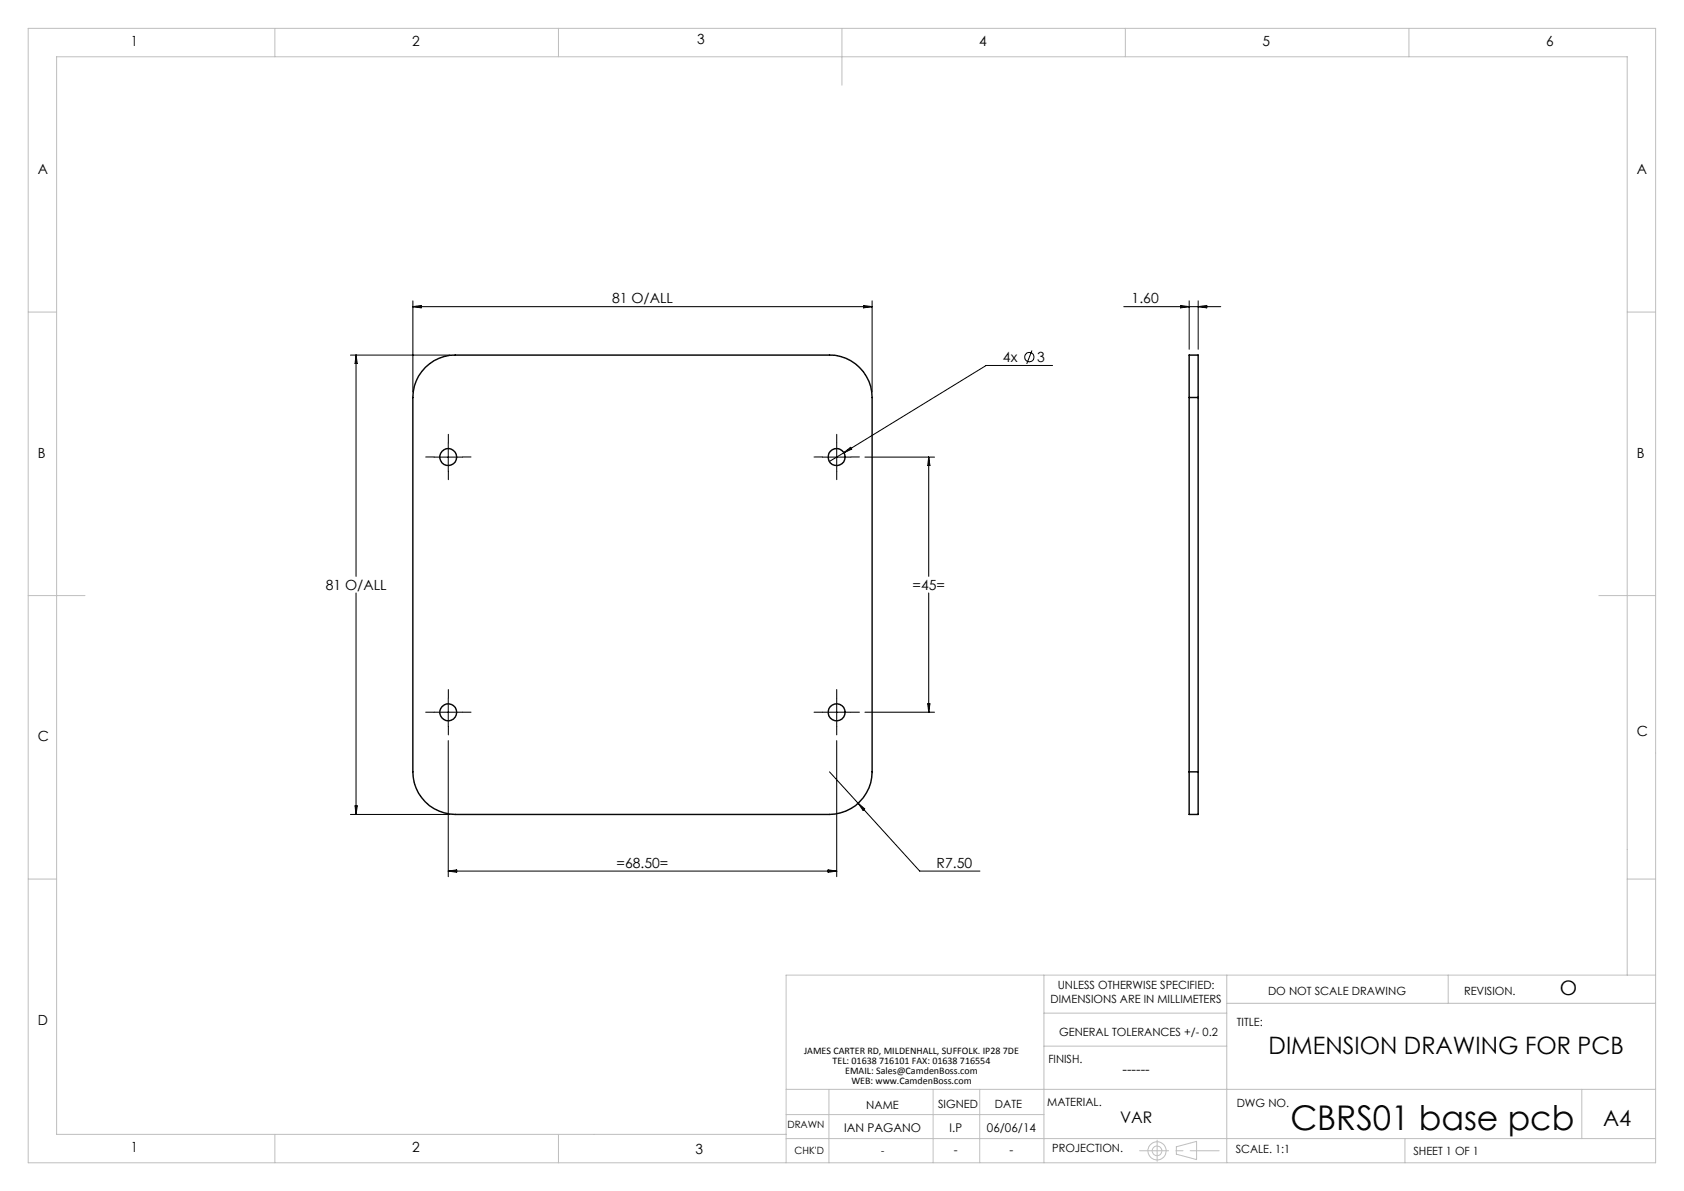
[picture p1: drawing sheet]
<svg xmlns="http://www.w3.org/2000/svg" width="297mm" height="210mm" viewBox="0 0 297 210" stroke-linecap="round" stroke-linejoin="round" font-family="sans-serif">
<g fill="none" stroke="#c0c0c0" stroke-width=".18">
<path d="M5 5h287v200h-287zM48.5 5v5M98.5 5v5M148.5 5v10M198.5 5v5M248.5 5v5M5 55h5M287 55h5M5 105h10M282 105h10M5 155h5M287 155h5"/>
<path d="M184.1 171.9v33.1M184.1 178.6h32.3M216.4 171.9v33.1M216.4 176.9h75.6M255.4 171.9v5M287 171.9v-161.9h-277v190h128.6M292 171.9h-153.4v33.1M138.6 196.5h45.5M138.6 192.1h153.4M146.2 192.1v12.9M164.6 192.1v12.9M172.8 192.1v12.9"/>
<path d="M184.1 184.5h32.3M279 192.1v8.7M48.5 200v5M98.5 200v5M138.6 200.8h153.4M207.5 202.2l3.5-.9v3.2l-3.5-1zM247.8 200.8v4.2"/>
<circle cx="204.1" cy="202.9" r="1.6"/>
<circle cx="204.1" cy="202.9" r=".86"/>
</g>
<path d="M201 202.9h14" fill="none" stroke="#c0c0c0" stroke-width=".18" stroke-dasharray="15.2 1.3 1.3 1.3" stroke-dashoffset="10.1"/>
<path d="M204.1 201v3.8" fill="none" stroke="#c0c0c0" stroke-width=".18" stroke-dasharray="15.2 1.3 1.3 1.3"/>
<g fill="none" stroke="#000" stroke-width=".18">
<path d="M72.8 53v16.1M72.8 54.1h81M72.8 54.1l1.5-.2v.4zM152.3 53.9l1.5 .2-1.5 .2zM153.8 53v16.1M198.2 54.1h17.1M208.2 53.9l1.5 .2-1.5 .2zM209.7 53v8.6M211.3 53v8.6M211.3 54.1l1.5-.2v.4zM61.8 62.6h17.5M62.8 62.6v39"/>
<path d="M62.8 62.6l.2 1.5h-.4zM79.1 78.1v5M147.6 78.1v5M148.8 79.8l-2.5 1.6M148.8 79.8l1.2-.9 .2 .3zM182 61.8l-.9 2.4M185.6 64.4h-11.7l-25.1 15.4M76.6 80.6h5M145.1 80.6h4.9M152.5 80.6h12.3M163.8 80.6v21M163.8 80.6l.2 1.5h-.4z"/>
<path d="M62.8 104.6v39M163.8 104.6v21M76.6 125.6h5M79.1 130.6v24M79.1 123.1v5M145.1 125.6h4.9M146.3 136.1l15.9 17.5h10.6M147.6 130.6v24M147.6 123.1v5M152.5 125.6h12.3M163.6 124.1h.4l-.2 1.5zM61.8 143.6h17.5"/>
<path d="M62.6 142.1h.4l-.2 1.5zM79.1 153.6h68.5M79.1 153.6l1.4-.2v.4zM146.1 153.4l1.5 .2-1.5 .2zM151.3 141.6l1.2 1-.3 .3z"/>
<circle cx="181.5" cy="63" r=".83"/>
</g>
<g fill="none" stroke="#000" stroke-width=".18" stroke-dasharray="15.2 1.3 1.3 1.3">
<path d="M79.1 78.1v-1.5M147.6 78.1v-1.5M76.6 80.6h-1.5M79.1 83.1v1.5M81.6 80.6h1.5M145.1 80.6h-1.5M147.6 83.1v1.5M150.1 80.6h1.5M76.6 125.6h-1.5M79.1 123.1v-1.5M79.1 128.1v1.5M81.6 125.6h1.5"/>
<path d="M145.1 125.6h-1.5M147.6 123.1v-1.5M147.6 128.1v1.5M150.1 125.6h1.5"/>
</g>
<g fill="none" stroke="#000" stroke-width=".25">
<path d="M75 64.8a7.5 7.5 0 0 1 5.3-2.2h66a7.5 7.5 0 0 1 7.5 7.5v66a7.6 7.6 0 0 1-7.5 7.5h-66a7.5 7.5 0 0 1-7.5-7.5v-66a7.5 7.5 0 0 1 2.2-5.3zM209.7 70.1v-7.5h1.6v7.5M209.7 70.1h1.6M209.7 70.1v66M211.3 70.1v66M209.7 136.1v7.5h1.6v-7.5M209.7 136.1h1.6"/>
<circle cx="79" cy="80.6" r="1.49"/>
<circle cx="147.5" cy="80.6" r="1.51"/>
<circle cx="79.1" cy="125.6" r="1.48"/>
<circle cx="147.6" cy="125.6" r="1.5"/>
</g>
<text font-size="6" x="227.6" y="199.3">CBRS01 base pcb</text>
<text font-size="4.2" x="223.7" y="185.8">DIMENSION DRAWING FOR PCB</text>
<text font-size="3.9" x="282.7" y="198.6">A4</text>
<text font-size="3.5" x="275.1" y="175.4">O</text>
<text font-size="2.8" x="197.5" y="198.1">VAR</text>
<g font-size="2.5">
<text x="23.1" y="8.2">1</text>
<text x="72.7" y="8.2">2</text>
<text x="123" y="7.8">3</text>
<text x="172.7" y="8.2">4</text>
<text x="222.7" y="8.2">5</text>
<text x="272.7" y="8.2">6</text>
<text x="6.7" y="30.7">A</text>
<text x="288.7" y="30.7">A</text>
<text x="107.9" y="53.5">81 O/ALL</text>
<text x="199.6" y="53.5">1.60</text>
<text x="176.9" y="63.9">4x</text>
<text x="182.9" y="63.9">3</text>
<text x="6.7" y="80.7">B</text>
<text x="288.7" y="80.7">B</text>
<text x="57.4" y="104">81 O/ALL</text>
<text x="161" y="104">=45=</text>
<text x="6.7" y="130.7">C</text>
<text x="288.7" y="129.7">C</text>
<text x="108.8" y="153">=68.50=</text>
<text x="165.2" y="153">R7.50</text>
<text x="6.7" y="180.7">D</text>
<text x="198" y="189.3">------</text>
<text x="23.1" y="203.2">1</text>
<text x="72.7" y="203.2">2</text>
<text x="122.7" y="203.5">3</text>
</g>
<g font-size="2.1">
<text x="148.9" y="199.6">IAN PAGANO</text>
<text x="167.5" y="199.6">I.P</text>
<text x="168.2" y="203.5">-</text>
<text x="174.1" y="199.6">06/06/14</text>
<text x="178" y="203.5">-</text>
</g>
<g font-size="2">
<text x="185.3" y="176.8">DIMENSIONS ARE IN MILLIMETERS</text>
<text x="186.6" y="174.3">UNLESS OTHERWISE SPECIFIED:</text>
<text x="223.6" y="175.4">DO NOT SCALE DRAWING</text>
<text x="258.2" y="175.4">REVISION.</text>
<text x="186.8" y="182.6">GENERAL TOLERANCES +/- 0.2</text>
<text x="218.2" y="180.9">TITLE:</text>
<text x="184.9" y="187.4">FINISH.</text>
<text x="152.8" y="195.5">NAME</text>
<text x="165.4" y="195.3">SIGNED</text>
<text x="175.5" y="195.3">DATE</text>
<text x="184.7" y="195">MATERIAL.</text>
<text x="218.1" y="195.2">DWG NO.</text>
<text x="185.6" y="203">PROJECTION.</text>
<text x="217.9" y="203.3">SCALE. 1:1</text>
<text x="249.3" y="203.6">SHEET 1 OF 1</text>
</g>
<g font-size="1.8">
<text x="141.8" y="185.8">JAMES CARTER RD, MILDENHALL, SUFFOLK. IP28 7DE</text>
<text x="146.8" y="187.6">TEL: 01638 716101 FAX: 01638 716554</text>
<text x="149.1" y="189.3">EMAIL: Sales@CamdenBoss.com</text>
<text x="150.1" y="191.1">WEB: www.CamdenBoss.com</text>
<text x="138.9" y="198.9">DRAWN</text>
<text x="140.1" y="203.5">CHK'D</text>
<text x="155.4" y="203.4">-</text>
</g>
</svg>
